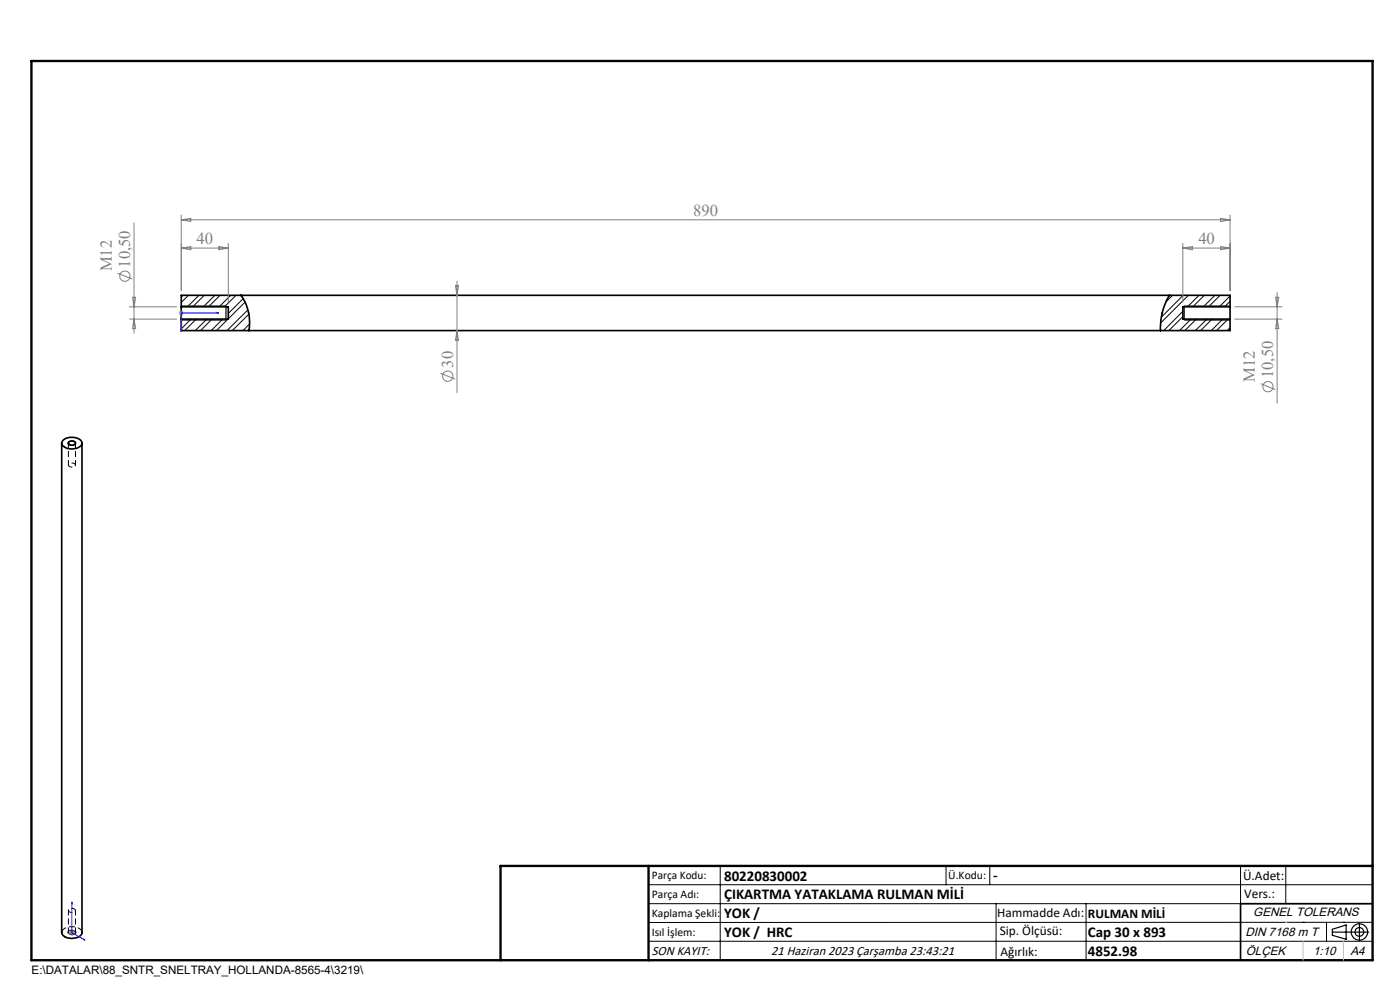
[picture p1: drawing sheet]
<svg xmlns="http://www.w3.org/2000/svg" width="297mm" height="210mm" viewBox="0 0 297 210" stroke-linecap="round" stroke-linejoin="round" font-family="sans-serif">
<g fill="none" stroke="#000" stroke-width=".21">
<path d="M38.5 64.9h9.4M38.5 67.9h9.4M38.8 62.6l-.3 .4M40 62.6l-1.5 1.6M40.5 67.7l-2 2.1M41.6 67.7l-2.4 2.4M42.2 62.6l-2.4 2.5M43.3 62.6l-2.4 2.5M43.9 67.7l-2.5 2.4M45 67.7l-2.5 2.4M45.6 62.6l-2.5 2.5M46.7 62.6l-2.5 2.5"/>
<path d="M47.2 67.7l-2.4 2.4M48.4 67.7l-2.5 2.4M48.9 62.6l-2.4 2.5M50.1 62.6l-2.5 2.5M51.6 63.4l-3.2 3.1M52 64.1l-3.6 3.5M52.6 65.7l-4.4 4.4M52.8 66.6l-3.5 3.5M52.8 70l-.1 .1M53 68.7l-1.5 1.4M248.7 62.6l-1.4 1.5M250.9 66l-4 4.1"/>
<path d="M250.9 67.2l-2.9 2.9M251 62.6l-4.6 4.7M251.2 64.9h9.7M251.2 67.9h9.7M252.1 62.6l-5.9 5.9M252.7 67.7l-2.5 2.4M253.8 67.7l-2.4 2.4M254.4 62.6l-2.5 2.5M255.5 62.6l-2.5 2.5M256 67.7l-2.4 2.4M257.1 67.7l-2.4 2.4M257.7 62.6l-2.4 2.5"/>
<path d="M258.8 62.6l-2.4 2.5M259.4 67.7l-2.4 2.4M260.5 67.7l-2.4 2.4M260.9 62.8l-2.2 2.3M260.9 69.5l-.6 .6M260.9 63.9l-1.1 1.2M14.5 93.8a1.05 1.05 0 0 1 1.6 .2 .93 .93 0 0 1-.9 .5 .93 .93 0 0 1-.8-.6zM137.6 187.7h153.6M137.6 191.7h153.6M137.6 199.7h153.6M152.8 183.7v20M200.7 183.7v4"/>
<path d="M210 183.7v4M211.3 191.7v12M230.4 191.7v12M263.2 183.7v20M272.8 183.7v8M276.4 195.6h.1M281.4 195.6v4.1M285 195.6h.1M291.2 195.6l-153.6 .1"/>
</g>
<path d="M38.5 65.1v2.6M38.5 67.7v2.4h222.4v-2.4M38.5 65.1v-2.5h222.4v2.5M38.5 65.1h9.9v2.6h-9.9M51.1 62.6a9.9 9.9 0 0 1 1.7 7.5M248.1 62.6a13.4 13.4 0 0 0-1.9 7.5M260.9 65.1v2.6M260.9 65.1h-10v2.6h10M13.1 94v103.8a2.29 2.29 0 0 0 3.1 1.1 1.36 1.36 0 0 0 1.2-1.1v-103.8M13.5 93.3a2.94 2.94 0 0 1 3.8 .4 1.31 1.31 0 0 1-1.5 1.5 2.2 2.2 0 0 1-2.7-1.2zM14.5 93.9a.88 .88 0 0 1 1.5 .1 .78 .78 0 0 1-.8 .4 .78 .78 0 0 1-.7-.5zM291.2 191.7h-28v12" fill="none" stroke="#000" stroke-width=".35"/>
<path d="M17.4 197.8a2.09 2.09 0 0 0-2.6-1.2 1.7 1.7 0 0 0-1.7 1.2" fill="none" stroke="#000" stroke-width=".21" stroke-dasharray="1.3 .6" stroke-dashoffset="-.2" stroke-linecap="butt"/>
<path d="M14.7 98.9a.77 .77 0 0 0 1.3-.4 .82 .82 0 0 0-.8-.3 .82 .82 0 0 0-.7 .6l.2 .1M15.8 197.5a.4 .4 0 0 1 .2 .5 .4 .4 0 0 1-.5 .2 .57 .57 0 0 1-.7 0 .57 .57 0 0 1-.2-.6l.5-.2 .7 .1M15.8 192.8a.4 .4 0 0 1 .2 .5 .4 .4 0 0 1-.5 .2 .57 .57 0 0 1-.7 0 .57 .57 0 0 1-.2-.6l.5-.2 .7 .1" fill="none" stroke="#000" stroke-width=".21" stroke-dasharray="1.3 .6" stroke-dashoffset=".7" stroke-linecap="butt"/>
<path d="M14.5 94v4.6M16 98.6v-4.6M14.5 193.1v4.7M16 197.8v-4.7" fill="none" stroke="#000" stroke-width=".21" stroke-dasharray="1.3 .6" stroke-dashoffset=".2" stroke-linecap="butt"/>
<g fill="none" stroke="#808080" stroke-width=".21">
<path d="M24.9 58l3.1 1.2M28.4 47.3v23.4M38.5 52.6l2-.3v.7zM38.5 52.6h9.9M38.5 45.6v16.1M38.5 46.6h222.4M38.5 46.6l2-.3v.7zM46.5 52.3l1.9 .3-1.9 .4zM48.4 51.6v12.5M96.9 59.6v23.7M250.9 51.6v12.5M250.9 52.6h10"/>
<path d="M250.9 52.6l2-.3v.7zM258.9 46.3l2 .3-2 .4zM258.9 52.3l2 .3-2 .4zM260.9 45.6v16.1M27.4 65.1h10.1M27.4 67.7h10.1M28.1 63.1h.7l-.4 2zM28.4 67.7l.4 2h-.7zM38 66.4h.9M38.1 66l.7 .7M38.5 65.9v1M38.8 66l-.7 .7"/>
<path d="M93.4 79.2l3.2 1.2M96.6 60.6h.7l-.4 2zM96.9 70.1l.4 2h-.7zM261.9 65.1h10.1M261.9 67.7h10.1M270.6 63.1h.7l-.4 2zM270.9 67.7l.4 2h-.7zM270.9 62.1v23.4M267.4 81.4l3.1 1.2M14.7 197.8h1M14.9 197.5l.7 .7M15.2 197.3v1"/>
<path d="M15.6 197.5l-.7 .7"/>
<circle cx="26.5" cy="58.6" r="1.09"/>
<circle cx="95" cy="79.8" r="1.09"/>
<circle cx="269" cy="82" r="1.09"/>
</g>
<g fill="none" stroke="#000" stroke-width=".25">
<path d="M47.9 64.9v3M251.2 64.9v3M282.6 197.7h7.8M282.6 197.1l3-.9v3l-3-.8zM288.4 195.8v3.8M106.2 203.7h185"/>
<circle cx="288.4" cy="197.7" r="1.74"/>
<circle cx="288.4" cy="197.7" r=".93"/>
</g>
<path d="M15.9 198.1a.44 .44 0 0 0 .2-.5 .44 .44 0 0 0-.5-.3 .75 .75 0 0 0-1.1 .7 1.2 1.2 0 0 0 1.4 .1" fill="none" stroke="#000" stroke-width=".21" stroke-dasharray="1.3 .6" stroke-dashoffset=".4" stroke-linecap="butt"/>
<path d="M38.3 70h.3l-.1 .4zM46 66.3l.4 .1-.4 .1zM46.4 66.4h-7.9v4M15.2 191.3l.1 .4-.1-.1zM15.2 191.3v6.5l2.9 1.7M17.8 199.2l.3 .3-.3-.2z" fill="none" stroke="#00f" stroke-width=".21"/>
<path d="M6.7 12.9h284.5v190.8h-284.5zM137.6 183.7v20M291.2 183.7h-185v20" fill="none" stroke="#000" stroke-width=".5"/>
<path d="M276.4 199.7v4M285 199.7v4" fill="none" stroke="#c0c0c0" stroke-width=".21"/>
<path d="M272.8 195.6h.1" fill="none" stroke="#c0c0c0" stroke-width=".25"/>
<g fill="#00f">
<path d="M38.3 70h.3l-.1 .4zM46 66.3l.4 .1-.4 .1z"/>
<path d="M17.8 199.2l.3 .3-.3-.2zM15.2 191.3l.1 .4-.1-.1z"/>
</g>
<g font-size="3.5" fill="#808080">
<text x="147.1" y="45.8">890</text>
<text x="41.7" y="51.8">40</text>
<text x="254.2" y="51.8">40</text>
<text x="23.7" y="57.6" transform="rotate(-90 23.7 57.6)">M12</text>
<text x="27.6" y="56.8" transform="rotate(-90 27.6 56.8)">10,50</text>
<text x="96.1" y="78" transform="rotate(-90 96.1 78)">30</text>
<text x="266.2" y="81" transform="rotate(-90 266.2 81)">M12</text>
<text x="270.1" y="80.2" transform="rotate(-90 270.1 80.2)">10,50</text>
</g>
<g font-size="3.2">
<text x="153.6" y="186.8">80220830002</text>
<text x="153.6" y="190.8">ÇIKARTMA YATAKLAMA RULMAN MİLİ</text>
<text x="210.7" y="186.6">-</text>
<text x="153.6" y="194.8">YOK /</text>
<text x="153.6" y="198.8">YOK / HRC</text>
<text x="230.8" y="198.7">Cap 30 x 893</text>
<text x="230.8" y="202.8">4852.98</text>
</g>
<g font-size="2.8">
<text x="263.7" y="186.7">Ü.Adet:</text>
<text x="263.9" y="190.5">Vers.:</text>
<text x="211.5" y="194.5">Hammadde Adı:</text>
<text x="230.8" y="194.7">RULMAN MİLİ</text>
<text x="138.3" y="202.6">SON KAYIT:</text>
<text x="163.6" y="202.6">21 Haziran 2023 Çarşamba 23:43:21</text>
<text x="212.1" y="198.4">Sip. Ölçüsü:</text>
<text x="212.2" y="202.7">Ağırlık:</text>
</g>
<g font-size="2.6">
<text x="265.9" y="194.4">GENEL TOLERANS</text>
<text x="264.2" y="198.5">DIN 7168 m T</text>
<text x="264.3" y="202.6">ÖLÇEK</text>
<text x="278.5" y="202.6">1:10</text>
<text x="286.5" y="202.6">A4</text>
</g>
<g font-size="2.5">
<text x="138.3" y="186.4">Parça Kodu:</text>
<text x="138.3" y="190.5">Parça Adı:</text>
<text x="201.2" y="186.5">Ü.Kodu:</text>
<text x="138.3" y="194.5">Kaplama Şekli:</text>
<text x="138.3" y="198.6">Isıl İşlem:</text>
<text x="6.7" y="206.7">E:\DATALAR\88_SNTR_SNELTRAY_HOLLANDA-8565-4\3219\</text>
</g>
</svg>
